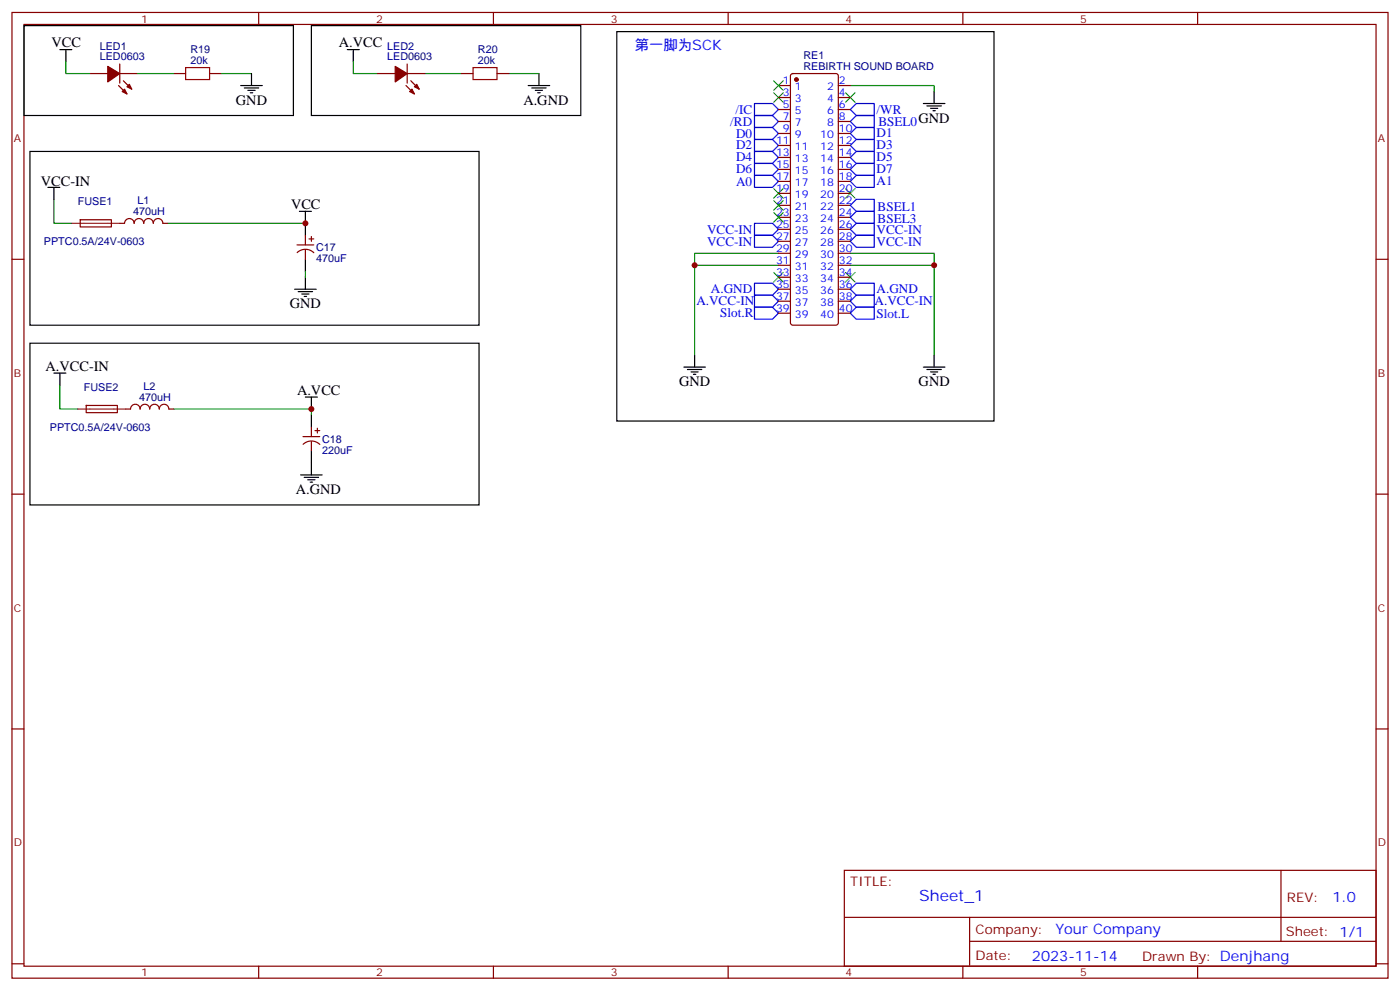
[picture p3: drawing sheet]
<svg xmlns="http://www.w3.org/2000/svg" width="412mm" height="292mm" viewBox="0 0 412 292" stroke-linecap="round" stroke-linejoin="round" font-family="sans-serif">
<g fill="none" stroke="#870000" stroke-width=".35">
<path d="M3.5 3.7h405.4v284.3h-405.4zM7.1 7.2h398.2v277.3h-398.2zM35.3 18.8v5.7M76.2 3.7v3.5M119.9 18.8v5.7M145.3 3.7v3.5M214.5 3.7v3.5M283.6 3.7v3.5M352.8 3.7v3.5M26.5 21.7h5.2M34.9 25.2l2.5 2.5M35.3 21.7h5.3"/>
<path d="M36.3 23.8l2.5 2.4M51.2 21.7h3.5M61.7 21.7h3.6M111.1 21.7h5.3M119.6 25.2l2.5 2.5M119.9 21.7h5.3M121 23.8l2.5 2.4M135.8 21.7h3.5M146.4 21.7h3.5M229.3 25.2h3.5M229.3 28.7h3.5M229.3 32.2h3.5"/>
<path d="M229.3 35.8h3.5M229.3 39.3h3.5M233.1 21.9l.4-.2h12.7l.5 .2 .2 .5v72.6l-.2 .5-.5 .2h-12.7l-.5-.2-.2-.5v-72.6zM246.9 25.2h3.6M246.9 28.7h3.6M246.9 32.2h3.6M246.9 35.8h3.6M246.9 39.3h3.6M229.3 42.8h3.5M229.3 46.4h3.5M229.3 49.9h3.5M229.3 53.4h3.5"/>
<path d="M229.3 56.9h3.5M246.9 42.8h3.6M246.9 46.4h3.6M246.9 49.9h3.6M246.9 53.4h3.6M246.9 56.9h3.6M3.5 76.3h3.6M23.6 64.7h9.2v2.1h-9.1zM35.3 65.8h1.4a1.41 1.41 0 0 1 1.4-1.5 1.41 1.41 0 0 1 1.4 1.5 1.41 1.41 0 0 1 1.4-1.5 1.41 1.41 0 0 1 1.4 1.5 1.41 1.41 0 0 1 1.4-1.5 1.41 1.41 0 0 1 1.5 1.5 1.41 1.41 0 0 1 1.4-1.5 1.41 1.41 0 0 1 1.4 1.5h1.4M87.5 72.1h4.9M87.5 74.4a3.5 3.5 0 0 1 4.9 0M90 69.3v2.8"/>
<path d="M90 73.5v2.8M91 70.3h1.4M91.7 69.6v1.4M229.3 78.1h3.5M229.3 74.6h3.5M229.3 71h3.5M229.3 67.5h3.5M229.3 64h3.5M229.3 60.5h3.5M246.9 78.1h3.6M246.9 74.6h3.6M246.9 71h3.6"/>
<path d="M246.9 67.5h3.6M246.9 64h3.6M246.9 60.5h3.6M405.3 76.3h3.6M229.3 92.2h3.5M229.3 88.7h3.5M229.3 85.2h3.5M229.3 81.6h3.5M246.9 92.2h3.6M246.9 88.7h3.6M246.9 85.2h3.6M246.9 81.6h3.6"/>
<path d="M25.4 119.4h9.1l.1 2.1h-9.2zM37 120.4h1.5a1.41 1.41 0 0 1 1.4-1.4 1.41 1.41 0 0 1 1.4 1.4M41.3 120.4a1.41 1.41 0 0 1 1.4-1.4 1.41 1.41 0 0 1 1.4 1.4M44.1 120.4a1.41 1.41 0 0 1 1.4-1.4 1.41 1.41 0 0 1 1.4 1.4M46.9 120.4a1.41 1.41 0 0 1 1.4-1.4 1.41 1.41 0 0 1 1.4 1.4M49.7 120.4h1.5M89.3 128.6h4.9M89.3 130.8a3.5 3.5 0 0 1 4.9 .1M91.7 125.7v2.9M91.7 130v2.8M92.8 126.8h1.4M93.5 126.1v1.4"/>
<path d="M3.5 145.5h3.6M405.3 145.5h3.6M3.5 214.6h3.6M405.3 214.6h3.6M248.7 256.3h156.6v28.2h-156.6zM377.3 256.3v20.9M248.7 270.1h156.5M285.6 277.2h119.6M285.6 270.1v14.1M3.5 283.8h3.6M76.2 284.5v3.5M145.3 284.5v3.5"/>
<path d="M214.5 284.5v3.5M283.6 284.5v3.5M352.8 284.5v3.5M405.3 283.8h3.6"/>
</g>
<g fill="none" stroke="#000" stroke-width=".35">
<path d="M7.1 7.5h79.3v26.5h-79.3zM17.6 14.6h3.6M19.4 14.6v3.5M91.7 7.5h79.4v26.5h-79.4zM102.3 14.6h3.5M104.1 14.6v3.5M181.7 9.3h111.1v114.7h-111.1zM70.9 25.2h6.4M72 25.9h4.2M73 26.6h2.1M73.7 27.3h.7M74.1 21.7v3.5"/>
<path d="M155.6 25.2h6.3M156.6 25.9h4.3M157.7 26.6h2.1M158.4 27.3h.7M158.7 21.7v3.5M272 30.5h6.3M273 31.2h4.3M274.1 31.9h2.1M274.8 32.6h.7M275.2 27v3.5M8.8 44.6h132.3v51.1h-132.3zM14.1 55.2h3.5"/>
<path d="M15.9 55.2v3.5M88.2 62.2h3.5M90 62.2v7.1M90 76.3v3.6M86.8 85.2h6.3M87.8 85.9h4.3M88.9 86.6h2.1M89.6 87.3h.7M90 81.6v3.6M8.8 101h132.3v47.7h-132.3zM15.9 109.9h3.5M17.6 109.9v3.5"/>
<path d="M90 116.9h3.5M91.7 116.9v3.5M201.4 108.1h6.4M202.5 108.8h4.2M203.6 109.5h2.1M204.3 110.2h.7M204.6 104.6v3.5M272 108.1h6.3M273 108.8h4.3M274.1 109.5h2.1M274.8 110.2h.7M275.2 104.6v3.5"/>
<path d="M88.5 139.8h6.4M91.7 122.2v3.5M91.7 132.8v7M89.6 140.5h4.2M90.7 141.3h2.1M91.4 142h.7"/>
</g>
<g fill="none" stroke="#00f" stroke-width=".35">
<path d="M222.2 30.5h5.3l1.8 1.7-1.8 1.8h-5.3zM222.2 34h5.3l1.8 1.8-1.8 1.7h-5.3zM222.2 37.5h5.3l1.8 1.8-1.8 1.8h-5.3zM250.5 32.2l1.7-1.7h5.3v3.5h-5.3zM252.2 34h5.3v3.5h-5.3l-1.7-1.7zM252.2 37.5h5.3v3.6h-5.3l-1.7-1.8zM222.2 41.1h5.3l1.8 1.7-1.8 1.8h-5.3zM222.2 44.6h5.3l1.8 1.8-1.8 1.7h-5.3zM222.2 48.1h5.3l1.8 1.8-1.8 1.7h-5.3zM222.2 51.6h5.3l1.8 1.8-1.8 1.8h-5.3zM252.2 51.6h5.3v3.6h-5.3l-1.7-1.8zM252.2 41.1h5.3v3.5h-5.3l-1.7-1.8z"/>
<path d="M252.2 44.6h5.3v3.5h-5.3l-1.7-1.7zM252.2 48.1h5.3v3.5h-5.3l-1.7-1.7zM252.2 58.7h5.3v3.5h-5.3l-1.7-1.7zM222.2 65.8h5.3l1.8 1.7-1.8 1.8h-5.3zM222.2 69.3h5.3l1.8 1.7-1.8 1.8h-5.3zM252.2 65.8h5.3v3.5h-5.3l-1.7-1.8zM252.2 69.3h5.3v3.5h-5.3l-1.7-1.8zM252.2 62.2h5.3v3.6h-5.3l-1.7-1.8zM222.2 83.4h5.3l1.8 1.8-1.8 1.7h-5.3zM222.2 86.9h5.3l1.8 1.8-1.8 1.8h-5.3zM222.2 90.5h5.3l1.8 1.7-1.8 1.8h-5.3zM250.5 92.2l1.7-1.7h5.3v3.5h-5.3z"/>
<path d="M250.5 88.7l1.7-1.8h5.3v3.6h-5.3zM252.2 83.4h5.3v3.5h-5.3l-1.7-1.7z"/>
</g>
<g fill="none" stroke="#008700" stroke-width=".35">
<path d="M19.4 18.1v3.6h7.1M104.1 18.1v3.6h7M40.6 21.7h10.6M65.3 21.7h8.8M125.2 21.7h10.6M149.9 21.7h8.8M250.5 25.2h24.7v1.8M15.9 58.7v7.1h5.3M49.4 65.8h40.6M90 79.9v1.7M204.6 78.1h24.7M229.3 74.6h-24.7v30"/>
<path d="M250.5 78.1h24.7M250.5 74.6h24.7v30M17.6 113.4v7h5.3M51.2 120.4h40.5v1.8"/>
</g>
<path d="M54.7 19.9h7v3.5h-7zM139.3 19.9h7.1v3.5h-7.1z" fill="none" stroke="#a10000" stroke-width=".35"/>
<g fill="#870000" stroke="#870000" stroke-width=".35">
<path d="M116.4 19.5l3.5 2.2-3.5 2.4z"/>
<path d="M120.6 27l.8-.8 .7 1.5z"/>
<path d="M122.1 25.5l.7-.7 .7 1.4z"/>
<path d="M31.7 19.5l3.6 2.2-3.6 2.4z"/>
<path d="M36.7 26.2l.7 1.5-1.4-.7z"/>
<path d="M37.4 25.5l.7-.7 .7 1.4z"/>
<circle cx="234.6" cy="23.4" r=".53"/>
</g>
<path d="M21.2 65.8h14.1M22.9 120.4h14.1" fill="none" stroke="#8c2424" stroke-width=".35"/>
<g fill="none" stroke="#3c3" stroke-width=".35">
<path d="M227.9 27.3l2.8 2.8M227.9 23.8l2.8 2.8M230.7 27.3l-2.8 2.8M230.7 23.8l-2.8 2.8M249.1 27.3l2.8 2.8M251.9 27.3l-2.8 2.8M227.9 55.5l2.8 2.8M227.9 59.1l2.8 2.8M230.7 55.5l-2.8 2.8M230.7 59.1l-2.8 2.8M249.1 55.5l2.8 2.8M251.9 55.5l-2.8 2.8"/>
<path d="M227.9 62.6l2.8 2.8M230.7 62.6l-2.8 2.8M227.9 80.2l2.8 2.8M230.7 80.2l-2.8 2.8M249.1 80.2l2.8 2.8M251.9 80.2l-2.8 2.8"/>
</g>
<g fill="#c00">
<circle cx="91.7" cy="120.4" r=".88"/>
<circle cx="90" cy="65.8" r=".88"/>
<circle cx="204.6" cy="78.1" r=".88"/>
<circle cx="275.2" cy="78.1" r=".88"/>
</g>
<text font-size="4.6" fill="#00f" x="270.8" y="265.3">Sheet_1</text>
<g font-size="4.2">
<text x="15.2" y="13.9">VCC</text>
<text x="99.8" y="13.9">A.VCC</text>
<text x="69.5" y="30.8">GND</text>
<text x="154.2" y="30.8">A.GND</text>
<text x="12" y="54.8">VCC-IN</text>
<text x="85.7" y="61.5">VCC</text>
<text x="85.4" y="90.8">GND</text>
<text x="13.4" y="109.1">A.VCC-IN</text>
<text x="200" y="113.7">GND</text>
<text x="270.6" y="113.7">GND</text>
<text x="87.5" y="116.2">A.VCC</text>
<text x="87.1" y="145.5">A.GND</text>
</g>
<g font-size="4.2" fill="#00f">
<text x="187" y="14.6">第一脚为SCK</text>
<text x="392.5" y="265.5">1.0</text>
<text x="310.9" y="275.1">Your Company</text>
<text x="304" y="282.9">2023-11-14</text>
</g>
<g font-size="3.9" fill="#00f">
<text x="216.6" y="33.5">/IC</text>
<text x="258.2" y="33.5">/WR</text>
<text x="215.1" y="37">/RD</text>
<text x="216.8" y="40.5">D0</text>
<text x="258.2" y="40.5">D1</text>
<text x="258.8" y="37">BSEL0GND</text>
<text x="216.8" y="44">D2</text>
<text x="216.8" y="47.5">D4</text>
<text x="258.2" y="44">D3</text>
<text x="258.2" y="47.5">D5</text>
<text x="216.8" y="51">D6</text>
<text x="258.2" y="51">D7</text>
<text x="216.8" y="54.7">A0</text>
<text x="258.2" y="54.6">A1</text>
<text x="258.5" y="62.2">BSEL1</text>
<text x="258.5" y="65.8">BSEL3</text>
<text x="208.3" y="68.8">VCC-IN</text>
<text x="258.2" y="68.8">VCC-IN</text>
<text x="208.3" y="72.3">VCC-IN</text>
<text x="258.2" y="72.3">VCC-IN</text>
<text x="205.1" y="89.9">A.VCC-IN</text>
<text x="209.4" y="86.4">A.GND</text>
<text x="257.6" y="89.9">A.VCC-IN</text>
<text x="258.2" y="86.4">A.GND</text>
<text x="212.2" y="93.5">Slot.R</text>
<text x="258.2" y="93.5">Slot.L</text>
</g>
<g font-size="3.9" fill="#800">
<text x="250.5" y="260.8">TITLE:</text>
<text x="379.1" y="265.5">REV:</text>
<text x="287.4" y="275">Company:</text>
<text x="378.7" y="275.7">Sheet: 1/1</text>
<text x="287.4" y="282.7">Date:</text>
<text x="336.4" y="282.8">Drawn By: Denjhang</text>
</g>
<g font-size="3.2" fill="#800">
<text x="41.6" y="6.7">1</text>
<text x="110.8" y="6.7">2</text>
<text x="179.9" y="6.7">3</text>
<text x="249.1" y="6.7">4</text>
<text x="318.2" y="6.7">5</text>
<text x="4.1" y="41.8">A</text>
<text x="405.9" y="41.8">A</text>
<text x="4.1" y="110.9">B</text>
<text x="405.9" y="110.9">B</text>
<text x="4.1" y="180.1">C</text>
<text x="405.9" y="180.1">C</text>
<text x="4.1" y="249.2">D</text>
<text x="405.9" y="249.2">D</text>
<text x="41.6" y="287.5">1</text>
<text x="110.8" y="287.5">2</text>
<text x="179.9" y="287.5">3</text>
<text x="249.1" y="287.5">4</text>
<text x="318.2" y="287.5">5</text>
</g>
<g font-size="3.2" fill="#000080">
<text x="29.4" y="17.8">LED0603</text>
<text x="29.4" y="14.6">LED1</text>
<text x="56.1" y="15.7">R19</text>
<text x="114.1" y="17.8">LED0603</text>
<text x="114.1" y="14.6">LED2</text>
<text x="140.8" y="15.7">R20</text>
<text x="236.7" y="17.5">RE1</text>
<text x="56.1" y="18.8">20k</text>
<text x="140.8" y="18.8">20k</text>
<text x="236.7" y="20.6">REBIRTH SOUND BOARD</text>
<text x="22.9" y="60.5">FUSE1</text>
<text x="39.2" y="63.4">470uH</text>
<text x="40.5" y="60.1">L1</text>
<text x="12.9" y="72.2">PPTC0.5A/24V-0603</text>
<text x="93.1" y="77.1">470uF</text>
<text x="93.1" y="73.9">C17</text>
<text x="24.7" y="115.2">FUSE2</text>
<text x="41" y="118.1">470uH</text>
<text x="42.3" y="114.8">L2</text>
<text x="14.7" y="126.9">PPTC0.5A/24V-0603</text>
<text x="94.9" y="130.4">C18</text>
<text x="94.9" y="133.6">220uF</text>
</g>
<g font-size="3.2" fill="#00f">
<text x="230.6" y="24.8">1</text>
<text x="230.6" y="28.4">3</text>
<text x="234.1" y="26.6">1</text>
<text x="243.6" y="26.6">2</text>
<text x="247.1" y="28.4">4</text>
<text x="247.1" y="24.8">2</text>
<text x="230.6" y="31.9">5</text>
<text x="230.6" y="35.4">7</text>
<text x="234.1" y="30.1">3</text>
<text x="234.1" y="33.7">5</text>
<text x="243.6" y="33.7">6</text>
<text x="243.6" y="30.1">4</text>
<text x="247.1" y="35.4">8</text>
<text x="247.1" y="31.9">6</text>
<text x="230.6" y="38.9">9</text>
<text x="234.1" y="37.2">7</text>
<text x="234.1" y="40.7">9</text>
<text x="241.6" y="40.7">10</text>
<text x="243.6" y="37.2">8</text>
<text x="247.1" y="38.9">10</text>
<text x="228.6" y="42.5">11</text>
<text x="228.6" y="46">13</text>
<text x="234.1" y="44.2">11</text>
<text x="234.1" y="47.8">13</text>
<text x="241.6" y="47.8">14</text>
<text x="241.6" y="44.2">12</text>
<text x="247.1" y="46">14</text>
<text x="247.1" y="42.5">12</text>
<text x="228.6" y="49.5">15</text>
<text x="228.6" y="53.1">17</text>
<text x="234.1" y="51.3">15</text>
<text x="241.6" y="51.3">16</text>
<text x="247.1" y="53.1">18</text>
<text x="247.1" y="49.5">16</text>
<text x="228.6" y="56.6">19</text>
<text x="234.1" y="54.8">17</text>
<text x="234.1" y="58.3">19</text>
<text x="241.6" y="58.3">20</text>
<text x="241.6" y="54.8">18</text>
<text x="247.1" y="56.6">20</text>
<text x="228.6" y="60.1">21</text>
<text x="228.6" y="63.6">23</text>
<text x="234.1" y="61.9">21</text>
<text x="234.1" y="65.4">23</text>
<text x="241.6" y="65.4">24</text>
<text x="241.6" y="61.9">22</text>
<text x="247.1" y="63.6">24</text>
<text x="247.1" y="60.1">22</text>
<text x="228.6" y="67.2">25</text>
<text x="228.6" y="70.7">27</text>
<text x="234.1" y="68.9">25</text>
<text x="241.6" y="68.9">26</text>
<text x="247.1" y="70.7">28</text>
<text x="247.1" y="67.2">26</text>
<text x="228.6" y="74.2">29</text>
<text x="228.6" y="77.8">31</text>
<text x="234.1" y="72.5">27</text>
<text x="234.1" y="76">29</text>
<text x="241.6" y="76">30</text>
<text x="241.6" y="72.5">28</text>
<text x="247.1" y="77.8">32</text>
<text x="247.1" y="74.2">30</text>
<text x="228.6" y="81.3">33</text>
<text x="234.1" y="79.5">31</text>
<text x="234.1" y="83">33</text>
<text x="241.6" y="83">34</text>
<text x="241.6" y="79.5">32</text>
<text x="247.1" y="81.3">34</text>
<text x="228.6" y="84.8">35</text>
<text x="228.6" y="88.3">37</text>
<text x="234.1" y="86.6">35</text>
<text x="241.6" y="86.6">36</text>
<text x="247.1" y="88.3">38</text>
<text x="247.1" y="84.8">36</text>
<text x="228.6" y="91.9">39</text>
<text x="234.1" y="90.1">37</text>
<text x="234.1" y="93.6">39</text>
<text x="241.6" y="93.6">40</text>
<text x="241.6" y="90.1">38</text>
<text x="247.1" y="91.9">40</text>
</g>
</svg>
